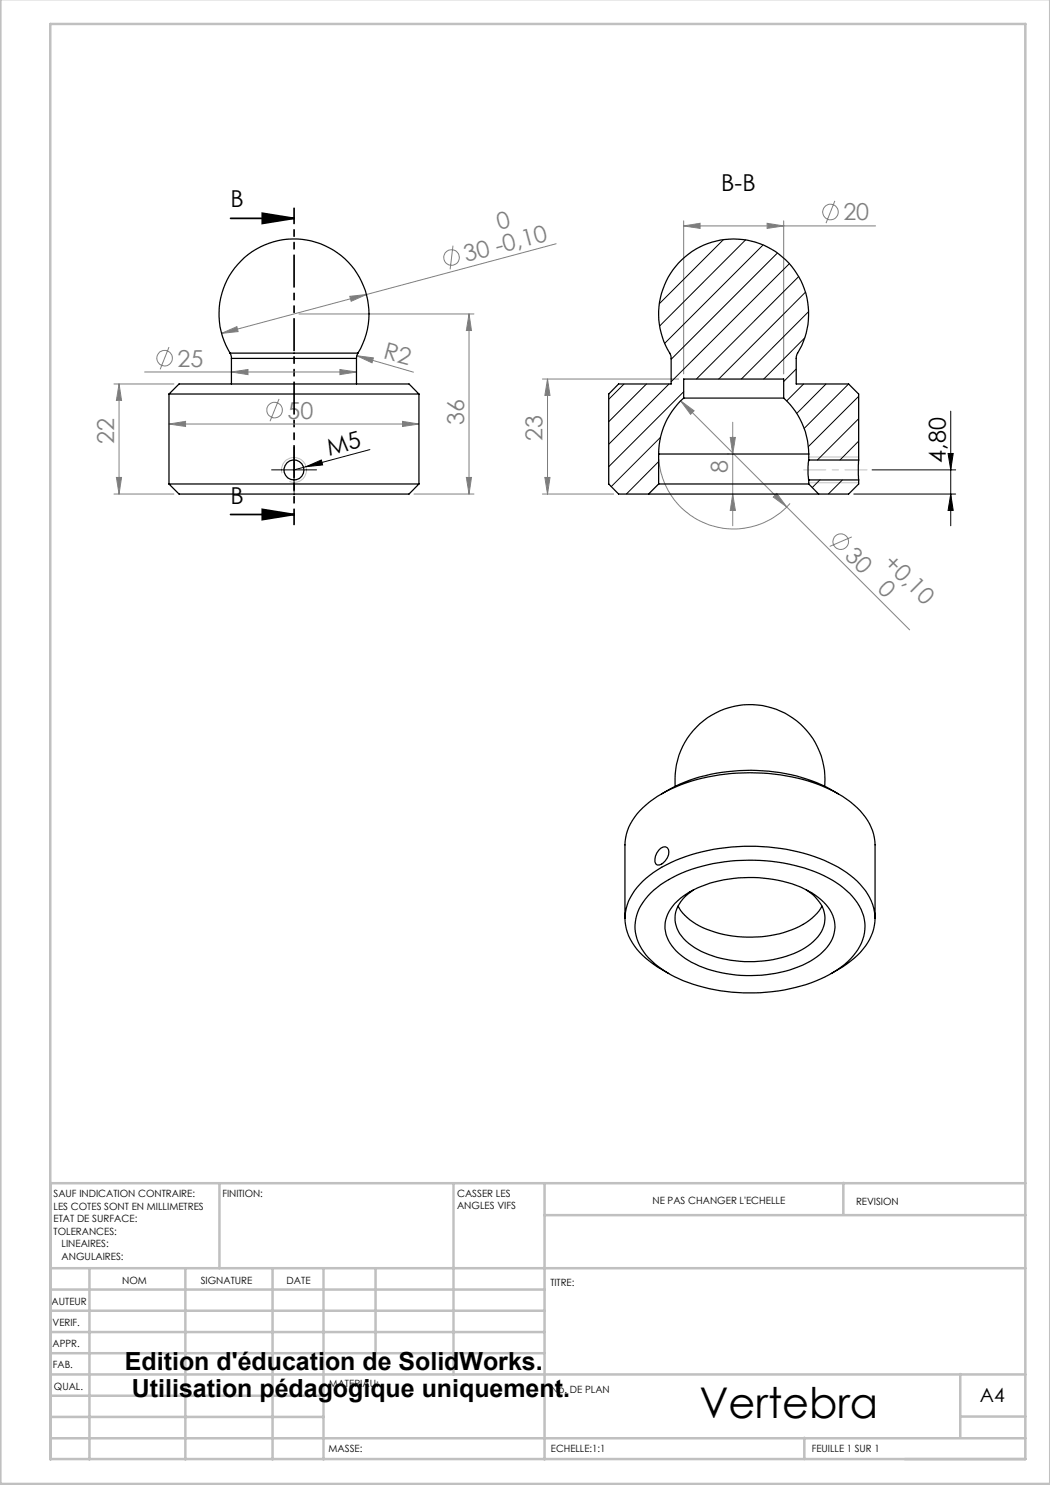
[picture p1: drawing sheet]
<svg xmlns="http://www.w3.org/2000/svg" width="210mm" height="297mm" viewBox="0 0 210 297" stroke-linecap="round" stroke-linejoin="round" font-family="sans-serif">
<g fill="none" stroke="#808080" stroke-width=".2">
<path d="M70 59.3l3.3-.4-3.1 1.4zM90.6 49.1l-.6 4.8M111.2 48.8l-66.9 17.9M136.7 45.2l3.3-.5v1zM136.7 44.2v30.6M136.7 45.2h38.4M153.4 44.7l3.3 .5-3.3 .5zM156.7 44.2v30.6M167 40.2l-1.8 4.4M22.8 76.8h12M23.8 76.8v22M23.8 76.8l.5 3.3h-1z"/>
<path d="M28.9 74.4h42.4M33.8 69.4l-1.8 4.5M44.3 66.7l3.1-1.4 .2 1zM46.3 74.4l3.3-.5v1zM55.8 79.8l-1.8 4.4M59.8 62.8h35M68 73.9l3.3 .5-3.3 .5zM71.4 71.2l3.3 .4-.3 1zM71.4 71.2l11.3 3.2M93.8 62.8l.5 3.3h-1zM93.8 62.8v36M108.5 75.8h27.2"/>
<path d="M109.5 75.8v23M109.5 75.8l.5 3.3h-1zM22.8 98.8h12M23.3 95.5h1l-.5 3.3zM33.8 84.8l3.3-.5v1zM33.8 84.8h50M80.5 84.3l3.3 .5-3.3 .5zM82.8 98.8h12M93.3 95.5h1l-.5 3.3zM108.5 98.8h14.2M109 95.5h1l-.5 3.3zM131.8 91.8a15 15 0 0 0 10.1 13.2 15 15 0 0 0 16.1-4.3"/>
<path d="M136.1 80.2l2.7 2-.7 .7zM136.1 80.2l21.2 21.2M145.6 90.8h.1M146 87.5h1.1l-.6 3.3zM146.5 84.5v20.7M146.5 98.8l.6 3.3h-1.1zM154.7 99.4l.7-.7 1.9 2.7zM157.3 101.4l24.6 24.6M170.4 107.4l-4.5 1.9"/>
<circle cx="90.3" cy="51.5" r="1.55"/>
<circle cx="166.1" cy="42.4" r="1.55"/>
<circle cx="32.9" cy="71.6" r="1.55"/>
<circle cx="54.9" cy="82" r="1.55"/>
<circle cx="168.1" cy="108.3" r="1.56"/>
</g>
<path d="M46.1 43.7h12.7M52.5 42.6l6.3 1.1-6.3 1zM46.1 102.9h12.7M52.5 101.9l6.3 1-6.3 1z" fill="none" stroke="#000" stroke-width=".35"/>
<path d="M56.3 94h5M58.8 91.5v5M61.2 93.3l3.1-1.3 .2 1zM61.2 93.3l-2.4 .7M74 89.9l-12.8 3.4M170.7 98.8h20.4M174.4 94h16.7M189.6 90.7h1l-.5 3.3zM190.1 98.8l.5 3.3h-1zM190.1 82.2v23" fill="none" stroke="#000" stroke-width=".2"/>
<path d="M56.4 94.6a2.49 2.49 0 0 1 2.2-3.1 2.49 2.49 0 0 1 2.6 2.8 2.49 2.49 0 0 1-3.3 2M161.7 91.4h10M161.7 96.6h10" fill="none" stroke="#c0c0c0" stroke-width=".2"/>
<path d="M56.3 94h-2M58.8 91.5v-2M58.8 96.5v2M61.3 94h2" fill="none" stroke="#000" stroke-width=".2" stroke-dasharray="30.5 1.3 1.3 1.3"/>
<path d="M58.8 41.7v63.2" fill="none" stroke="#000" stroke-width=".35" stroke-dasharray="6.3 1.3 1.3 1.3 1.3 1.3" stroke-dashoffset="3.3"/>
<path d="M160.7 94h12.7" fill="none" stroke="#c0c0c0" stroke-width=".2" stroke-dasharray="30.5 1.3 1.3 1.3" stroke-dashoffset="26"/>
<g fill="none" stroke="#c0c0c0" stroke-width=".5">
<path d="M.1 -.1v296.9h209.9v-296.9M10.1 4.8h195v287h-195zM43.9 236.6v17M90.7 236.6v38.3M108.9 236.6v55.3M168.7 236.6v6.3M205.1 236.6h-195v55.3M10.1 253.6h195M10.1 257.9h98.8M17.9 253.6v38.3M37.1 253.6v38.3M54.5 253.6v38.3"/>
<path d="M64.7 253.6v38.3M75.1 253.6v17M108.9 243h96.2M10.1 270.6h98.8M10.1 266.4h98.8M10.1 262.1h98.8M10.1 279.1h54.6M10.1 274.9h195M192.1 274.8v12.7M10.1 287.7h195M10.1 283.4h54.6M160.9 287.5v4.3"/>
<path d="M192.1 283.3h13"/>
</g>
<g fill="#000">
<path d="M61.2 93.3l3.1-1.3 .2 1z"/>
<path d="M52.5 42.6l6.3 1.1-6.3 1zM52.5 101.9l6.3 1-6.3 1z"/>
<path d="M190.1 98.8l.5 3.3h-1zM189.6 90.7h1l-.5 3.3z"/>
</g>
<g fill="#808080">
<path d="M71.4 71.2l3.3 .4-.3 1z"/>
<path d="M33.8 84.8l3.3-.5v1zM80.5 84.3l3.3 .5-3.3 .5zM46.3 74.4l3.3-.5v1zM68 73.9l3.3 .5-3.3 .5z"/>
<path d="M44.3 66.7l3.3-.4-.2-1zM70 59.3l.2 1 3.1-1.4z"/>
<path d="M23.3 95.5h1l-.5 3.3zM23.8 76.8l.5 3.3h-1zM93.3 95.5h1l-.5 3.3zM93.8 62.8l.5 3.3h-1z"/>
<path d="M109.5 75.8l.5 3.3h-1zM109 95.5h1l-.5 3.3zM146 87.5h1.1l-.6 3.3zM146.5 98.8l.6 3.3h-1.1z"/>
<path d="M136.1 80.2l2 2.7 .7-.7zM155.4 98.7l-.7 .7 2.6 2z"/>
<path d="M136.7 45.2l3.3-.5v1zM153.4 44.7l3.3 .5-3.3 .5z"/>
</g>
<g fill="none" stroke="#000" stroke-width=".25">
<path d="M33.8 78.8h50M33.8 78.8l2-2h46l2 2M33.8 78.8v18M46 70.6a15 15 0 0 1 12.8-22.8 15 15 0 0 1 12.8 22.8M46 70.6l.3 1.1M46 70.6h25.6M46.3 71.7h25M46.3 71.7v5.1M71.3 71.7v5.1M71.6 70.6l-.3 1.1M83.8 78.8v18M136.7 79.6a14.9 14.9 0 0 0-5 11.2"/>
<path d="M136.7 79.6h20M136.7 79.6v-3.8h20v3.8M156.7 79.6a15.2 15.2 0 0 1 5 11.2M33.8 96.8h50M33.8 96.8l2 2h46l2-2M129.7 98.8h34M131.7 90.8h30M131.7 96.8h30M131.7 90.8v6M131.7 96.8l-2 2M161.7 92l-.1 1.2 .1 2.8M161.7 90.8v1.2"/>
<path d="M161.7 96v.8M161.7 92h10M161.7 96h10M161.7 96.8l2 2M171.7 92v4M171.7 92v-13.2l-2-2h-10.5l.1-5.7a15 15 0 0 0-4.7-21.1 15 15 0 0 0-21 5.5 15.3 15.3 0 0 0 .6 15.6v5.7h-10.5l-2 2v18l2 2h6M171.7 96v.8l-2 2h-6M132.3 158.8a34.9 34.9 0 0 1 24.8-4.1 29.8 29.8 0 0 1 10.6 4.1M135 157.3a15 15 0 0 1 15-16.4 15 15 0 0 1 14.9 16.4M130.1 178.6a26 26 0 0 1 14.8-6.2 35.2 35.2 0 0 1 21.6 3.6 12.7 12.7 0 0 1 6.4 7.9 9.2 9.2 0 0 1-3.4 8.4 27.2 27.2 0 0 1-15 6 35.2 35.2 0 0 1-20.6-3.5 13.3 13.3 0 0 1-6.5-7.1 8.8 8.8 0 0 1 2.7-9.1zM131.7 170.1a1.11 1.11 0 0 1 2-.2 2.63 2.63 0 0 1-2.3 3.1 1.37 1.37 0 0 1-.3-1.8zM138.7 178a6.8 6.8 0 0 0-3.6 6.6 8.1 8.1 0 0 0 4.5 5.3 23.5 23.5 0 0 0 21.3-.3 7.1 7.1 0 0 0 4.1-6.5 7.6 7.6 0 0 0-3.7-5.1"/>
<path d="M125 183.7v-14.7a11.6 11.6 0 0 1 5.7-9.2 34.4 34.4 0 0 1 20.5-5.2 32.7 32.7 0 0 1 18.9 5.8 11.4 11.4 0 0 1 4.9 8.6v14.7M133.7 194.7a16.5 16.5 0 0 1-8-7.5 9.3 9.3 0 0 1 2.3-10.3 25.5 25.5 0 0 1 13.6-6.8 39.8 39.8 0 0 1 25.2 2.9 14.5 14.5 0 0 1 7.9 8.6 9.7 9.7 0 0 1-3.2 9.5l-3 2.3-2.2 1.3M135 180.7a20.2 20.2 0 0 1 12.7-5.1 25.7 25.7 0 0 1 14.7 3 9.2 9.2 0 0 1 4.5 5.7 7 7 0 0 1-2.9 6.6 23.5 23.5 0 0 1-15.8 4.2 21.3 21.3 0 0 1-12.5-4.4 6.7 6.7 0 0 1-2.4-7.3l.5-1.1zM135.6 181.2a11.5 11.5 0 0 0 7.4 5.2 23.2 23.2 0 0 0 18.3-1.9l2.1-1.8 1-1.5"/>
<circle cx="58.8" cy="94" r="1.99"/>
</g>
<g fill="none" stroke="#000" stroke-width=".2">
<path d="M144.7 47.9l-12.8 12.8M149.1 48l-17.2 17.2M152.6 49l-19.7 19.7M155.5 50.6l-21.3 21.3M157.9 52.7l-23.7 23.6M159.7 55.3l-20.4 20.5M161.1 58.5l-17.3 17.3M124.8 76.8l-3.1 3.1M129.3 76.8l-7.6 7.5M133.8 76.8l-12.1 12.1M136.7 78.3l-15 15M159.2 73.8l-2.5 2.5"/>
<path d="M160.7 76.8l-3.4 3.4M160.9 67.6l-8.1 8.2M161.7 62.3l-13.4 13.5M165.2 76.8l-5.9 5.9M169.7 76.8l-8.9 8.9M171.7 79.3l-10 10M131.7 92.3l-6.4 6.5M132.1 87.5l-9.9 9.8M164 96l-1.5 1.5M168.5 96l-2.8 2.8M171.7 83.7l-8.2 8.3M171.7 88.2l-3.7 3.8"/>
</g>
<text font-size="8.5" x="139.9" y="283.5">Vertebra</text>
<g font-size="5">
<text x="25" y="273.9">Edition d'éducation de SolidWorks.</text>
<text x="26.4" y="279.4">Utilisation pédagogique uniquement.</text>
</g>
<g font-size="4.7">
<text x="46.1" y="41.5">B</text>
<text x="144.2" y="38.2">B-B</text>
<text x="65.8" y="91.1" transform="rotate(-15 65.8 91.1)">M5</text>
<text x="189.1" y="92.5" transform="rotate(-90 189.1 92.5)">4,80</text>
<text x="46.1" y="100.7">B</text>
</g>
<g font-size="4.7" fill="#808080">
<text x="99.8" y="46.1" transform="rotate(-15 99.8 46.1)">0</text>
<text x="168.7" y="44.1">20</text>
<text x="93.2" y="52.5" transform="rotate(-15 93.2 52.5)">30 -0,10</text>
<text x="76.5" y="71.7" transform="rotate(15 76.5 71.7)">R2</text>
<text x="35.5" y="73.3">25</text>
<text x="57.5" y="83.7">50</text>
<text x="22.8" y="88.9" transform="rotate(-90 22.8 88.9)">22</text>
<text x="92.8" y="84.9" transform="rotate(-90 92.8 84.9)">36</text>
<text x="108.5" y="88.3" transform="rotate(-90 108.5 88.3)">23</text>
<text x="145.6" y="94.5" transform="rotate(-90 145.6 94.5)">8</text>
<text x="168.8" y="111.3" transform="rotate(45 168.8 111.3)">30</text>
<text x="176.5" y="112.7" transform="rotate(45 176.5 112.7)">+0,10</text>
<text x="175.3" y="117.9" transform="rotate(45 175.3 117.9)">0</text>
</g>
<text font-size="3.9" x="196" y="280.4">A4</text>
<g font-size="2">
<text x="10.7" y="239.5">SAUF INDICATION CONTRAIRE:</text>
<text x="44.5" y="239.5">FINITION:</text>
<text x="91.4" y="239.4">CASSER LES</text>
<text x="10.7" y="242">LES COTES SONT EN MILLIMETRES</text>
<text x="10.7" y="244.5">ETAT DE SURFACE:</text>
<text x="91.4" y="241.9">ANGLES VIFS</text>
<text x="130.5" y="240.8">NE PAS CHANGER L'ECHELLE</text>
<text x="171.2" y="241">REVISION</text>
<text x="10.7" y="247">TOLERANCES:</text>
<text x="12.3" y="249.5">LINEAIRES:</text>
<text x="12.3" y="252">ANGULAIRES:</text>
<text x="24.4" y="256.9">NOM</text>
<text x="40.1" y="256.8">SIGNATURE</text>
<text x="57.3" y="256.8">DATE</text>
<text x="110.1" y="257.1">TITRE:</text>
<text x="10.3" y="260.9">AUTEUR</text>
<text x="10.5" y="269.3">APPR.</text>
<text x="10.5" y="265.2">VERIF.</text>
<text x="10.6" y="273.6">FAB.</text>
<text x="10.8" y="278">QUAL.</text>
<text x="65.8" y="277.4">MATERIAU:</text>
<text x="110.2" y="278.5">No. DE PLAN</text>
<text x="65.7" y="290.4">MASSE:</text>
<text x="110.2" y="290.5">ECHELLE:1:1</text>
<text x="162.4" y="290.4">FEUILLE 1 SUR 1</text>
</g>
</svg>
